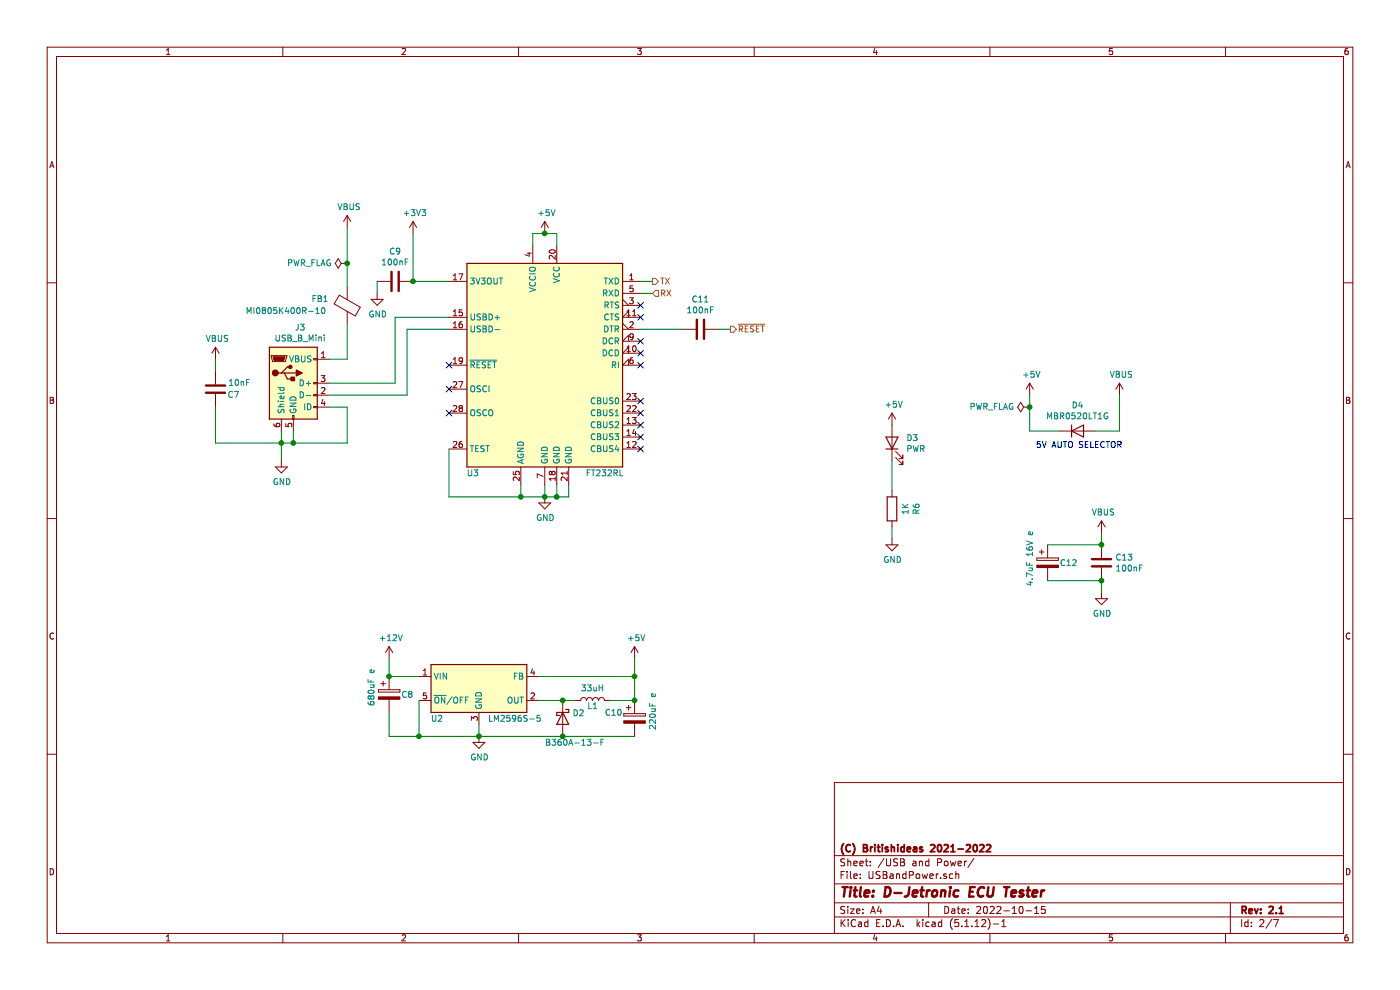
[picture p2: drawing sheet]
EESchema Schematic File Version 4
EELAYER 30 0
EELAYER END
$Descr A4 11693 8268
encoding utf-8
Sheet 2 7
Title "D-Jetronic ECU Tester"
Date "2022-10-15"
Rev "2.1"
Comp "(C) Britishideas 2021-2022"
Comment1 ""
Comment2 ""
Comment3 ""
Comment4 ""
$EndDescr
$Comp
L Regulator_Switching:LM2596S-5 U?
U 1 1
P 4000 5750
AR Path="/60487041" Ref="U?"  Part="1" 
AR Path="/60479334/60487041" Ref="U2"  Part="1" 
F 0 "U2" H 3650 5500 50  0000 C CNN
F 1 "LM2596S-5" H 4300 5500 50  0000 C CNN
F 2 "Package_TO_SOT_SMD:TO-263-5_TabPin3" H 4050 5500 50  0001 L CIN
F 3 "http://www.ti.com/lit/ds/symlink/lm2596.pdf" H 4000 5750 50  0001 C CNN
F 4 "LM2596S-5.0/NOPB" H 4000 5750 50  0001 C CNN "manf#"
	1    4000 5750
	1    0    0    -1  
$EndComp
$Comp
L power:+12V #PWR?
U 1 1
P 3250 5500
AR Path="/60487047" Ref="#PWR?"  Part="1" 
AR Path="/60479334/60487047" Ref="#PWR017"  Part="1" 
F 0 "#PWR017" H 3250 5350 50  0001 C CNN
F 1 "+12V" H 3265 5673 50  0000 C CNN
F 2 "" H 3250 5500 50  0001 C CNN
F 3 "" H 3250 5500 50  0001 C CNN
	1    3250 5500
	1    0    0    -1  
$EndComp
$Comp
L power:+5V #PWR?
U 1 1
P 5300 5500
AR Path="/6048704D" Ref="#PWR?"  Part="1" 
AR Path="/60479334/6048704D" Ref="#PWR022"  Part="1" 
F 0 "#PWR022" H 5300 5350 50  0001 C CNN
F 1 "+5V" H 5315 5673 50  0000 C CNN
F 2 "" H 5300 5500 50  0001 C CNN
F 3 "" H 5300 5500 50  0001 C CNN
	1    5300 5500
	1    0    0    -1  
$EndComp
$Comp
L power:GND #PWR?
U 1 1
P 4000 6150
AR Path="/60487053" Ref="#PWR?"  Part="1" 
AR Path="/60479334/60487053" Ref="#PWR019"  Part="1" 
F 0 "#PWR019" H 4000 5900 50  0001 C CNN
F 1 "GND" H 4005 5977 50  0000 C CNN
F 2 "" H 4000 6150 50  0001 C CNN
F 3 "" H 4000 6150 50  0001 C CNN
	1    4000 6150
	1    0    0    -1  
$EndComp
Wire Wire Line
	3500 5850 3500 6150
Wire Wire Line
	3500 6150 4000 6150
Wire Wire Line
	4000 6150 4000 6050
Connection ~ 3500 6150
$Comp
L Device:CP C?
U 1 1
P 3250 5800
AR Path="/6048705D" Ref="C?"  Part="1" 
AR Path="/60479334/6048705D" Ref="C8"  Part="1" 
F 0 "C8" H 3350 5800 50  0000 L CNN
F 1 "680uF e" V 3100 5700 50  0000 L CNN
F 2 "Capacitor_SMD:CP_Elec_10x10.5" H 3288 5650 50  0001 C CNN
F 3 "~" H 3250 5800 50  0001 C CNN
	1    3250 5800
	1    0    0    -1  
$EndComp
Wire Wire Line
	3500 5650 3250 5650
Wire Wire Line
	3250 5650 3250 5500
Connection ~ 3250 5650
Wire Wire Line
	3250 5950 3250 6150
Wire Wire Line
	3250 6150 3500 6150
$Comp
L Device:D_Schottky D?
U 1 1
P 4700 6000
AR Path="/60487068" Ref="D?"  Part="1" 
AR Path="/60479334/60487068" Ref="D2"  Part="1" 
F 0 "D2" V 4654 6080 50  0000 L CNN
F 1 "B360A-13-F" V 4900 5850 50  0000 L CNN
F 2 "Diode_SMD:D_SMA" H 4700 6000 50  0001 C CNN
F 3 "~" H 4700 6000 50  0001 C CNN
F 4 "B360A-13-F" V 4700 6000 50  0001 C CNN "manf#"
	1    4700 6000
	0    1    1    0   
$EndComp
Wire Wire Line
	4500 5850 4700 5850
Wire Wire Line
	4700 6150 4000 6150
Connection ~ 4000 6150
$Comp
L Device:L L?
U 1 1
P 4950 5850
AR Path="/60487071" Ref="L?"  Part="1" 
AR Path="/60479334/60487071" Ref="L1"  Part="1" 
F 0 "L1" V 4900 5850 50  0000 C CNN
F 1 "33uH" V 5049 5850 50  0000 C CNN
F 2 "Britishideas:Wurth-WE-LQS-Inductor" H 4950 5850 50  0001 C CNN
F 3 "~" H 4950 5850 50  0001 C CNN
F 4 "74404063330" V 4950 5850 50  0001 C CNN "manf#"
	1    4950 5850
	0    -1   -1   0   
$EndComp
Wire Wire Line
	4700 5850 4800 5850
Connection ~ 4700 5850
$Comp
L Device:CP C?
U 1 1
P 5300 6000
AR Path="/60487079" Ref="C?"  Part="1" 
AR Path="/60479334/60487079" Ref="C10"  Part="1" 
F 0 "C10" H 5050 6050 50  0000 L CNN
F 1 "220uF e" V 5450 5900 50  0000 L CNN
F 2 "Capacitor_SMD:CP_Elec_8x6.5" H 5338 5850 50  0001 C CNN
F 3 "~" H 5300 6000 50  0001 C CNN
	1    5300 6000
	1    0    0    -1  
$EndComp
Wire Wire Line
	5100 5850 5300 5850
Wire Wire Line
	5300 6150 4700 6150
Connection ~ 4700 6150
Wire Wire Line
	4500 5650 5300 5650
Wire Wire Line
	5300 5650 5300 5850
Connection ~ 5300 5850
Wire Wire Line
	5300 5650 5300 5500
Connection ~ 5300 5650
$Comp
L Device:D D?
U 1 1
P 9000 3600
AR Path="/604917B5" Ref="D?"  Part="1" 
AR Path="/60479334/604917B5" Ref="D4"  Part="1" 
F 0 "D4" H 9000 3817 50  0000 C CNN
F 1 "MBR0520LT1G" H 9000 3726 50  0000 C CNN
F 2 "Britishideas:SOD-123" H 9000 3600 50  0001 C CNN
F 3 "~" H 9000 3600 50  0001 C CNN
F 4 "MBR0520LT1G" H 9000 3600 50  0001 C CNN "manf#"
	1    9000 3600
	1    0    0    -1  
$EndComp
Wire Wire Line
	9150 3600 9350 3600
Wire Wire Line
	9350 3600 9350 3300
Wire Wire Line
	8850 3600 8600 3600
Wire Wire Line
	8600 3600 8600 3400
$Comp
L power:+5V #PWR?
U 1 1
P 8600 3300
AR Path="/604917BF" Ref="#PWR?"  Part="1" 
AR Path="/60479334/604917BF" Ref="#PWR025"  Part="1" 
F 0 "#PWR025" H 8600 3150 50  0001 C CNN
F 1 "+5V" H 8615 3473 50  0000 C CNN
F 2 "" H 8600 3300 50  0001 C CNN
F 3 "" H 8600 3300 50  0001 C CNN
	1    8600 3300
	1    0    0    -1  
$EndComp
$Comp
L power:VBUS #PWR?
U 1 1
P 9350 3300
AR Path="/604917C5" Ref="#PWR?"  Part="1" 
AR Path="/60479334/604917C5" Ref="#PWR028"  Part="1" 
F 0 "#PWR028" H 9350 3150 50  0001 C CNN
F 1 "VBUS" H 9365 3473 50  0000 C CNN
F 2 "" H 9350 3300 50  0001 C CNN
F 3 "" H 9350 3300 50  0001 C CNN
	1    9350 3300
	1    0    0    -1  
$EndComp
Text Notes 8650 3750 0    50   ~ 0
5V AUTO SELECTOR
$Comp
L power:VBUS #PWR?
U 1 1
P 9200 4450
AR Path="/604917CC" Ref="#PWR?"  Part="1" 
AR Path="/60479334/604917CC" Ref="#PWR026"  Part="1" 
F 0 "#PWR026" H 9200 4300 50  0001 C CNN
F 1 "VBUS" H 9215 4623 50  0000 C CNN
F 2 "" H 9200 4450 50  0001 C CNN
F 3 "" H 9200 4450 50  0001 C CNN
	1    9200 4450
	1    0    0    -1  
$EndComp
$Comp
L Device:CP C?
U 1 1
P 8750 4700
AR Path="/604917D2" Ref="C?"  Part="1" 
AR Path="/60479334/604917D2" Ref="C12"  Part="1" 
F 0 "C12" H 8850 4700 50  0000 L CNN
F 1 "4.7uF 16V e" V 8600 4500 50  0000 L CNN
F 2 "Capacitor_SMD:CP_Elec_4x5.8" H 8788 4550 50  0001 C CNN
F 3 "~" H 8750 4700 50  0001 C CNN
	1    8750 4700
	1    0    0    -1  
$EndComp
$Comp
L Device:C C?
U 1 1
P 9200 4700
AR Path="/604917D8" Ref="C?"  Part="1" 
AR Path="/60479334/604917D8" Ref="C13"  Part="1" 
F 0 "C13" H 9315 4746 50  0000 L CNN
F 1 "100nF" H 9315 4655 50  0000 L CNN
F 2 "Capacitor_SMD:C_0805_2012Metric" H 9238 4550 50  0001 C CNN
F 3 "~" H 9200 4700 50  0001 C CNN
	1    9200 4700
	1    0    0    -1  
$EndComp
$Comp
L power:GND #PWR?
U 1 1
P 9200 4950
AR Path="/604917DE" Ref="#PWR?"  Part="1" 
AR Path="/60479334/604917DE" Ref="#PWR027"  Part="1" 
F 0 "#PWR027" H 9200 4700 50  0001 C CNN
F 1 "GND" H 9205 4777 50  0000 C CNN
F 2 "" H 9200 4950 50  0001 C CNN
F 3 "" H 9200 4950 50  0001 C CNN
	1    9200 4950
	1    0    0    -1  
$EndComp
Wire Wire Line
	9200 4450 9200 4550
Wire Wire Line
	9200 4550 8750 4550
Connection ~ 9200 4550
Wire Wire Line
	8750 4850 9200 4850
Wire Wire Line
	9200 4850 9200 4950
Connection ~ 9200 4850
$Comp
L Interface_USB:FT232RL U?
U 1 1
P 4550 3050
AR Path="/6049770E" Ref="U?"  Part="1" 
AR Path="/60479334/6049770E" Ref="U3"  Part="1" 
F 0 "U3" H 3950 2150 50  0000 C CNN
F 1 "FT232RL" H 5050 2150 50  0000 C CNN
F 2 "Package_SO:SSOP-28_5.3x10.2mm_P0.65mm" H 5650 2150 50  0001 C CNN
F 3 "https://www.ftdichip.com/Support/Documents/DataSheets/ICs/DS_FT232R.pdf" H 4550 3050 50  0001 C CNN
F 4 "FT232RL-REEL" H 4550 3050 50  0001 C CNN "manf#"
	1    4550 3050
	1    0    0    -1  
$EndComp
Wire Wire Line
	5350 2350 5450 2350
Wire Wire Line
	5350 2450 5450 2450
$Comp
L power:+5V #PWR?
U 1 1
P 4550 1950
AR Path="/60497718" Ref="#PWR?"  Part="1" 
AR Path="/60479334/60497718" Ref="#PWR020"  Part="1" 
F 0 "#PWR020" H 4550 1800 50  0001 C CNN
F 1 "+5V" H 4565 2123 50  0000 C CNN
F 2 "" H 4550 1950 50  0001 C CNN
F 3 "" H 4550 1950 50  0001 C CNN
	1    4550 1950
	1    0    0    -1  
$EndComp
Wire Wire Line
	4650 2050 4650 1950
Wire Wire Line
	4650 1950 4550 1950
Wire Wire Line
	4550 1950 4450 1950
Wire Wire Line
	4450 1950 4450 2050
Connection ~ 4550 1950
$Comp
L power:GND #PWR?
U 1 1
P 4550 4150
AR Path="/60497723" Ref="#PWR?"  Part="1" 
AR Path="/60479334/60497723" Ref="#PWR021"  Part="1" 
F 0 "#PWR021" H 4550 3900 50  0001 C CNN
F 1 "GND" H 4555 3977 50  0000 C CNN
F 2 "" H 4550 4150 50  0001 C CNN
F 3 "" H 4550 4150 50  0001 C CNN
	1    4550 4150
	1    0    0    -1  
$EndComp
Wire Wire Line
	4350 4050 4350 4150
Wire Wire Line
	4350 4150 4550 4150
Wire Wire Line
	4550 4050 4550 4150
Connection ~ 4550 4150
Wire Wire Line
	4650 4050 4650 4150
Wire Wire Line
	4650 4150 4550 4150
Wire Wire Line
	4750 4050 4750 4150
Wire Wire Line
	4750 4150 4650 4150
Connection ~ 4650 4150
$Comp
L Device:C C?
U 1 1
P 5850 2750
AR Path="/60497732" Ref="C?"  Part="1" 
AR Path="/60479334/60497732" Ref="C11"  Part="1" 
F 0 "C11" V 5598 2750 50  0000 C CNN
F 1 "100nF" V 5689 2750 50  0000 C CNN
F 2 "Capacitor_SMD:C_0805_2012Metric" H 5888 2600 50  0001 C CNN
F 3 "~" H 5850 2750 50  0001 C CNN
	1    5850 2750
	0    1    1    0   
$EndComp
Wire Wire Line
	5350 2750 5700 2750
Wire Wire Line
	6000 2750 6100 2750
NoConn ~ 5350 2550
NoConn ~ 5350 3050
NoConn ~ 5350 2850
NoConn ~ 5350 2950
NoConn ~ 5350 2650
NoConn ~ 3750 3050
NoConn ~ 5350 3750
NoConn ~ 5350 3550
NoConn ~ 5350 3650
NoConn ~ 3750 3450
NoConn ~ 3750 3250
Wire Wire Line
	4350 4150 3750 4150
Wire Wire Line
	3750 4150 3750 3750
Connection ~ 4350 4150
$Comp
L power:+3V3 #PWR?
U 1 1
P 3450 1950
AR Path="/60497749" Ref="#PWR?"  Part="1" 
AR Path="/60479334/60497749" Ref="#PWR018"  Part="1" 
F 0 "#PWR018" H 3450 1800 50  0001 C CNN
F 1 "+3V3" H 3465 2123 50  0000 C CNN
F 2 "" H 3450 1950 50  0001 C CNN
F 3 "" H 3450 1950 50  0001 C CNN
	1    3450 1950
	1    0    0    -1  
$EndComp
Wire Wire Line
	3750 2350 3450 2350
Wire Wire Line
	3450 2350 3450 1950
$Comp
L Device:C C?
U 1 1
P 3300 2350
AR Path="/60497751" Ref="C?"  Part="1" 
AR Path="/60479334/60497751" Ref="C9"  Part="1" 
F 0 "C9" V 3048 2350 50  0000 C CNN
F 1 "100nF" V 3139 2350 50  0000 C CNN
F 2 "Capacitor_SMD:C_0805_2012Metric" H 3338 2200 50  0001 C CNN
F 3 "~" H 3300 2350 50  0001 C CNN
	1    3300 2350
	0    1    1    0   
$EndComp
Connection ~ 3450 2350
$Comp
L power:GND #PWR?
U 1 1
P 3150 2450
AR Path="/60497758" Ref="#PWR?"  Part="1" 
AR Path="/60479334/60497758" Ref="#PWR016"  Part="1" 
F 0 "#PWR016" H 3150 2200 50  0001 C CNN
F 1 "GND" H 3155 2277 50  0000 C CNN
F 2 "" H 3150 2450 50  0001 C CNN
F 3 "" H 3150 2450 50  0001 C CNN
	1    3150 2450
	1    0    0    -1  
$EndComp
Wire Wire Line
	3150 2350 3150 2450
$Comp
L DJetECUTester-rescue:USB_B_Mini-Connector J?
U 1 1
P 2450 3200
AR Path="/6049775F" Ref="J?"  Part="1" 
AR Path="/60479334/6049775F" Ref="J3"  Part="1" 
F 0 "J3" H 2507 3667 50  0000 C CNN
F 1 "USB_B_Mini" H 2507 3576 50  0000 C CNN
F 2 "Connector_USB:USB_Mini-B_Wuerth_65100516121_Horizontal" H 2600 3150 50  0001 C CNN
F 3 "~" H 2600 3150 50  0001 C CNN
F 4 "65100516121" H 2450 3200 50  0001 C CNN "manf#"
	1    2450 3200
	1    0    0    -1  
$EndComp
$Comp
L power:GND #PWR?
U 1 1
P 2350 3850
AR Path="/60497765" Ref="#PWR?"  Part="1" 
AR Path="/60479334/60497765" Ref="#PWR014"  Part="1" 
F 0 "#PWR014" H 2350 3600 50  0001 C CNN
F 1 "GND" H 2355 3677 50  0000 C CNN
F 2 "" H 2350 3850 50  0001 C CNN
F 3 "" H 2350 3850 50  0001 C CNN
	1    2350 3850
	1    0    0    -1  
$EndComp
$Comp
L power:VBUS #PWR?
U 1 1
P 2900 1900
AR Path="/6049776F" Ref="#PWR?"  Part="1" 
AR Path="/60479334/6049776F" Ref="#PWR015"  Part="1" 
F 0 "#PWR015" H 2900 1750 50  0001 C CNN
F 1 "VBUS" H 2915 2073 50  0000 C CNN
F 2 "" H 2900 1900 50  0001 C CNN
F 3 "" H 2900 1900 50  0001 C CNN
	1    2900 1900
	1    0    0    -1  
$EndComp
Wire Wire Line
	2750 3000 2900 3000
Wire Wire Line
	3750 2650 3300 2650
Wire Wire Line
	3300 2650 3300 3200
Wire Wire Line
	3300 3200 2750 3200
Wire Wire Line
	3750 2750 3400 2750
Wire Wire Line
	3400 2750 3400 3300
Wire Wire Line
	3400 3300 2750 3300
NoConn ~ 5350 3450
NoConn ~ 5350 3350
Text HLabel 6100 2750 2    50   Output ~ 0
~RESET
Text HLabel 5450 2450 2    50   Input ~ 0
RX
Text HLabel 5450 2350 2    50   Output ~ 0
TX
$Comp
L Device:C C?
U 1 1
P 1800 3250
AR Path="/6042ECEC" Ref="C?"  Part="1" 
AR Path="/60479334/6042ECEC" Ref="C7"  Part="1" 
F 0 "C7" H 1650 3300 50  0000 C CNN
F 1 "10nF" H 1600 3200 50  0000 C CNN
F 2 "Capacitor_SMD:C_0805_2012Metric" H 1838 3100 50  0001 C CNN
F 3 "~" H 1800 3250 50  0001 C CNN
	1    1800 3250
	-1   0    0    1   
$EndComp
Wire Wire Line
	2350 3600 2350 3700
Wire Wire Line
	2450 3600 2450 3700
Wire Wire Line
	2450 3700 2350 3700
Connection ~ 2350 3700
Wire Wire Line
	2750 3400 2900 3400
$Comp
L Device:Ferrite_Bead FB1
U 1 1
P 2900 2550
F 0 "FB1" H 3200 2500 50  0000 R CNN
F 1 "MI0805K400R-10" H 3750 2600 50  0000 R CNN
F 2 "Resistor_SMD:R_0805_2012Metric" V 2830 2550 50  0001 C CNN
F 3 "~" H 2900 2550 50  0001 C CNN
F 4 "MI0805K400R-10" H 2900 2550 50  0001 C CNN "manf#"
	1    2900 2550
	-1   0    0    1   
$EndComp
Wire Wire Line
	2350 3700 2350 3850
Wire Wire Line
	2900 1900 2900 2200
Wire Wire Line
	2900 2700 2900 3000
Wire Wire Line
	2900 3400 2900 3700
Wire Wire Line
	2900 3700 2450 3700
Connection ~ 2450 3700
$Comp
L power:VBUS #PWR?
U 1 1
P 1800 3000
AR Path="/60450E37" Ref="#PWR?"  Part="1" 
AR Path="/60479334/60450E37" Ref="#PWR013"  Part="1" 
F 0 "#PWR013" H 1800 2850 50  0001 C CNN
F 1 "VBUS" H 1815 3173 50  0000 C CNN
F 2 "" H 1800 3000 50  0001 C CNN
F 3 "" H 1800 3000 50  0001 C CNN
	1    1800 3000
	1    0    0    -1  
$EndComp
Wire Wire Line
	1800 3000 1800 3100
Wire Wire Line
	2350 3700 1800 3700
Wire Wire Line
	1800 3700 1800 3400
$Comp
L power:PWR_FLAG #FLG02
U 1 1
P 2900 2200
F 0 "#FLG02" H 2900 2275 50  0001 C CNN
F 1 "PWR_FLAG" V 2900 2327 50  0000 L CNN
F 2 "" H 2900 2200 50  0001 C CNN
F 3 "~" H 2900 2200 50  0001 C CNN
	1    2900 2200
	0    -1   -1   0   
$EndComp
Connection ~ 2900 2200
Wire Wire Line
	2900 2200 2900 2400
$Comp
L power:PWR_FLAG #FLG03
U 1 1
P 8600 3400
F 0 "#FLG03" H 8600 3475 50  0001 C CNN
F 1 "PWR_FLAG" V 8600 3527 50  0000 L CNN
F 2 "" H 8600 3400 50  0001 C CNN
F 3 "~" H 8600 3400 50  0001 C CNN
	1    8600 3400
	0    -1   -1   0   
$EndComp
Connection ~ 8600 3400
Wire Wire Line
	8600 3400 8600 3300
$Comp
L Device:LED D?
U 1 1
P 7450 3700
AR Path="/60456147" Ref="D?"  Part="1" 
AR Path="/60479334/60456147" Ref="D3"  Part="1" 
F 0 "D3" V 7489 3582 50  0000 R CNN
F 1 "PWR" V 7398 3582 50  0000 R CNN
F 2 "LED_SMD:LED_PLCC-2" H 7450 3700 50  0001 C CNN
F 3 "~" H 7450 3700 50  0001 C CNN
	1    7450 3700
	0    -1   -1   0   
$EndComp
$Comp
L Device:R R?
U 1 1
P 7450 4250
AR Path="/6045614D" Ref="R?"  Part="1" 
AR Path="/60479334/6045614D" Ref="R6"  Part="1" 
F 0 "R6" V 7243 4250 50  0000 C CNN
F 1 "1K" V 7334 4250 50  0000 C CNN
F 2 "Resistor_SMD:R_0805_2012Metric" V 7380 4250 50  0001 C CNN
F 3 "~" H 7450 4250 50  0001 C CNN
	1    7450 4250
	-1   0    0    1   
$EndComp
$Comp
L power:+5V #PWR023
U 1 1
P 7450 3550
F 0 "#PWR023" H 7450 3400 50  0001 C CNN
F 1 "+5V" H 7465 3723 50  0000 C CNN
F 2 "" H 7450 3550 50  0001 C CNN
F 3 "" H 7450 3550 50  0001 C CNN
	1    7450 3550
	1    0    0    -1  
$EndComp
$Comp
L power:GND #PWR?
U 1 1
P 7450 4500
AR Path="/60457673" Ref="#PWR?"  Part="1" 
AR Path="/60479334/60457673" Ref="#PWR024"  Part="1" 
F 0 "#PWR024" H 7450 4250 50  0001 C CNN
F 1 "GND" H 7455 4327 50  0000 C CNN
F 2 "" H 7450 4500 50  0001 C CNN
F 3 "" H 7450 4500 50  0001 C CNN
	1    7450 4500
	1    0    0    -1  
$EndComp
Wire Wire Line
	7450 3850 7450 4100
Wire Wire Line
	7450 4400 7450 4500
$EndSCHEMATC
